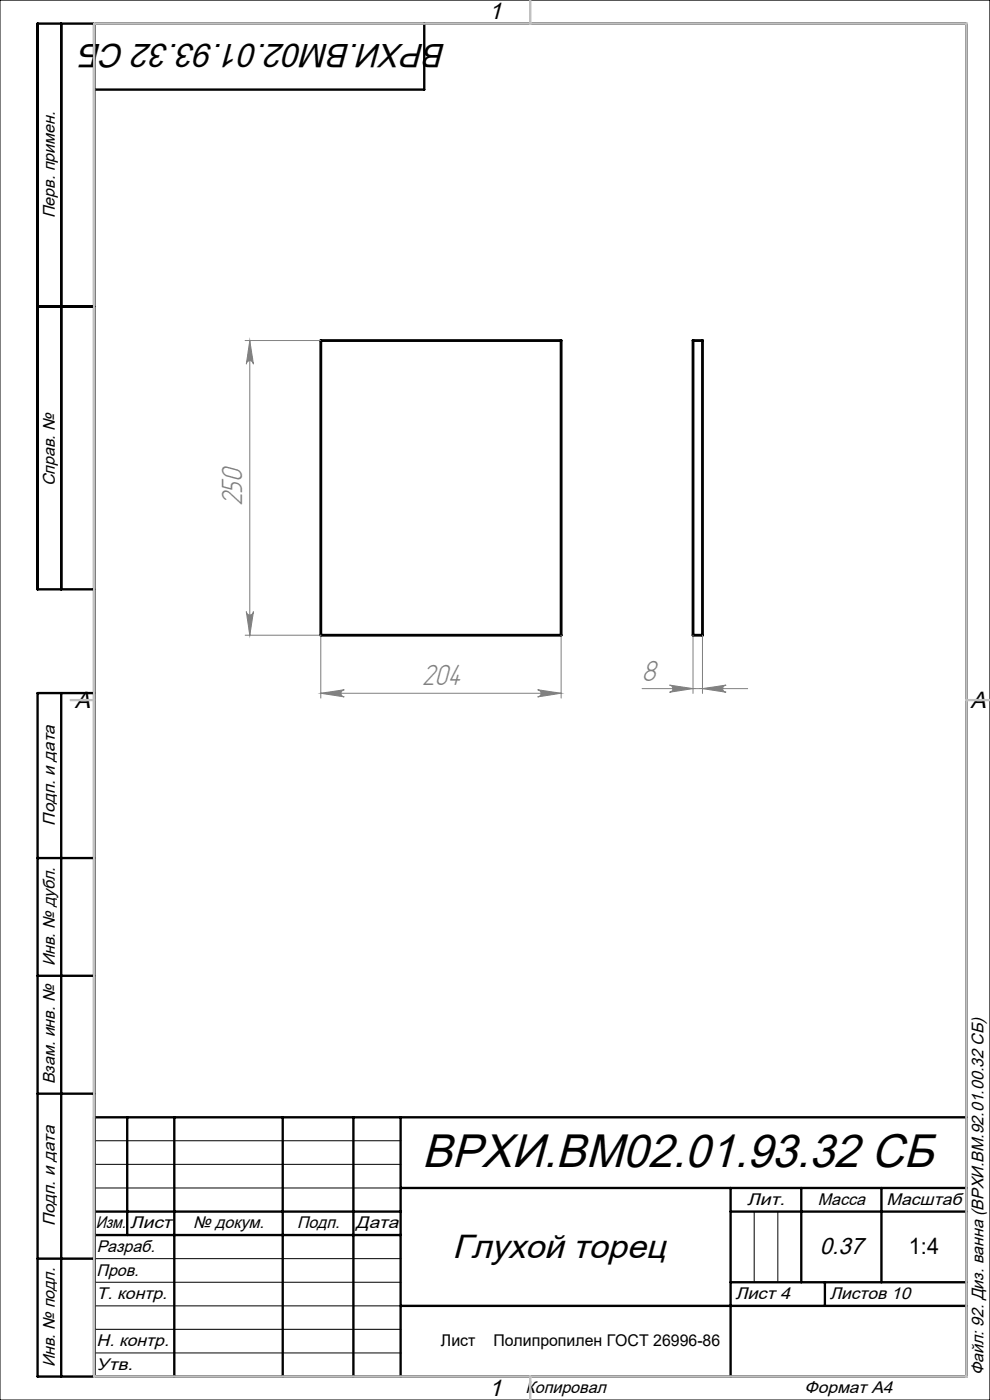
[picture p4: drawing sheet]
<svg xmlns="http://www.w3.org/2000/svg" width="210mm" height="297mm" viewBox="0 0 210 297" stroke-linecap="round" stroke-linejoin="round" font-family="sans-serif">
<path d="M68.1 72.2h50.9v62.6h-50.9zM147 72.2h2v62.6h-2z" fill="none" stroke="#000" stroke-width=".6"/>
<g fill="none" stroke="#808080" stroke-width=".21">
<path d="M52 72.2h16M53 72.2l.8 5.1a.76 .76 0 0 0-.8-.8 .76 .76 0 0 0-.8 .8zM53 72.2v62.6M52 134.8h16.1v13.3M52.2 129.7a.76 .76 0 0 0 .8 .8 .76 .76 0 0 0 .8-.8l-.8 5.1zM119 134.8v13.3M147 134.8v12.3M149 134.8v12.3M68.1 147.1l4.9-.8a.76 .76 0 0 0-.7 .8 .76 .76 0 0 0 .7 .7zM68.1 147.1h50.9M114.1 146.3l4.9 .8-4.9 .7a.76 .76 0 0 0 .7-.7 .76 .76 0 0 0-.7-.8zM136.2 146.1h22.4"/>
<path d="M142 145.3l5 .8-5 .8a.76 .76 0 0 0 .7-.8 .76 .76 0 0 0-.7-.8zM149 146.1l5-.8a.76 .76 0 0 0-.7 .8 .76 .76 0 0 0 .7 .8z"/>
</g>
<path d="M0 0h210v297h-210zM20 242h65M20 247h65M20 252h65M160 257v15M165 257v15M20 267h65M20 272h65M20 277h65M20 282h65M20 287h65" fill="none" stroke="#000" stroke-width=".21"/>
<g fill="none" stroke="#000" stroke-width=".5">
<path d="M13 5v120M20 5v287M90 5v14h-70M8 65h12M20 125h-12v-120h197v287h-197v-145h12M13 147v145M8 182h12M8 207h12M8 232h12M20 237h185M27 237v25M37 237v55"/>
<path d="M60 237v55M75 237v55M85 237v55M20 257h65M85 252h120M155 252v40M155 257h50M170 252v20M187 252v20M8 267h12M20 262h65M85 277h120"/>
<path d="M155 272h50M175 272v5"/>
</g>
<path d="M20 5h185v287h-185zM112.5 0v5M15 148.5h5M205 148.5h5M112.5 292v5" fill="none" stroke="#c0c0c0" stroke-width=".5"/>
<g fill="#808080">
<path d="M114.1 146.3l4.9 .8-4.9 .7a.76 .76 0 0 0 .7-.7 .76 .76 0 0 0-.7-.8zM68.1 147.1l4.9-.8a.76 .76 0 0 0-.7 .8 .76 .76 0 0 0 .7 .7z"/>
<path d="M142 145.3l5 .8-5 .8a.76 .76 0 0 0 .7-.8 .76 .76 0 0 0-.7-.8zM149 146.1l5-.8a.76 .76 0 0 0-.7 .8 .76 .76 0 0 0 .7 .8z"/>
<path d="M53 72.2l.8 5.1a.76 .76 0 0 0-.8-.8 .76 .76 0 0 0-.8 .8zM52.2 129.7a.76 .76 0 0 0 .8 .8 .76 .76 0 0 0 .8-.8l-.8 5.1z"/>
</g>
<text font-size="10" x="89.5" y="247.6">ВРХИ.ВМ02.01.93.32 СБ</text>
<g font-size="7.1">
<text x="94.6" y="9.3" transform="rotate(-180 94.6 9.3)">ВРХИ.ВМ02.01.93.32 СБ</text>
<text x="96" y="266.8">Глухой торец</text>
</g>
<g font-size="6.9" fill="#808080">
<text x="51.4" y="107.4" transform="rotate(-90 51.4 107.4)">250</text>
<text x="89.5" y="145.4">204</text>
<text x="136.2" y="144.4">8</text>
</g>
<g font-size="5">
<text x="103.7" y="4.1">1</text>
<text x="15.9" y="150.1">A</text>
<text x="205.9" y="150.1">A</text>
<text x="173.9" y="266">0.37</text>
<text x="103.7" y="296.1">1</text>
</g>
<text font-size="4.8" x="192.8" y="266">1:4</text>
<g font-size="3.6">
<text x="11.6" y="46.3" transform="rotate(-90 11.6 46.3)">Перв. примен.</text>
<text x="11.6" y="103.2" transform="rotate(-90 11.6 103.2)">Справ. №</text>
<text x="11.6" y="175.1" transform="rotate(-90 11.6 175.1)">Подп. и дата</text>
<text x="11.6" y="205" transform="rotate(-90 11.6 205)">Инв. № дубл.</text>
<text x="11.6" y="230" transform="rotate(-90 11.6 230)">Взам. инв. №</text>
<text x="158.5" y="255.6">Лит.</text>
<text x="173.5" y="255.6">Масса</text>
<text x="188.1" y="255.6">Масштаб</text>
<text x="11.6" y="260.1" transform="rotate(-90 11.6 260.1)">Подп. и дата</text>
<text x="20.3" y="260.6">Изм.</text>
<text x="27.6" y="260.6">Лист</text>
<text x="41" y="260.6">№ докум.</text>
<text x="63" y="260.6">Подп.</text>
<text x="75.5" y="260.6">Дата</text>
<text x="20.5" y="265.6">Разраб.</text>
<text x="20.5" y="275.6">Т. контр.</text>
<text x="20.5" y="270.6">Пров.</text>
<text x="156" y="275.6">Лист 4</text>
<text x="176" y="275.6">Листов 10</text>
<text x="20.5" y="285.6">Н. контр.</text>
<text x="11.6" y="290" transform="rotate(-90 11.6 290)">Инв. № подл.</text>
<text x="20.5" y="290.6">Утв.</text>
<text x="208.6" y="291.8" transform="rotate(-90 208.6 291.8)">Файл: 92. Диз. ванна (ВРХИ.ВМ.92.01.00.32 СБ)</text>
<text x="111.5" y="295.6">Копировал</text>
<text x="170.7" y="295.6">Формат А4</text>
</g>
<g font-size="3.4">
<text x="93.5" y="285.6">Лист</text>
<text x="104.7" y="285.6">Полипропилен ГОСТ 26996-86</text>
</g>
</svg>
